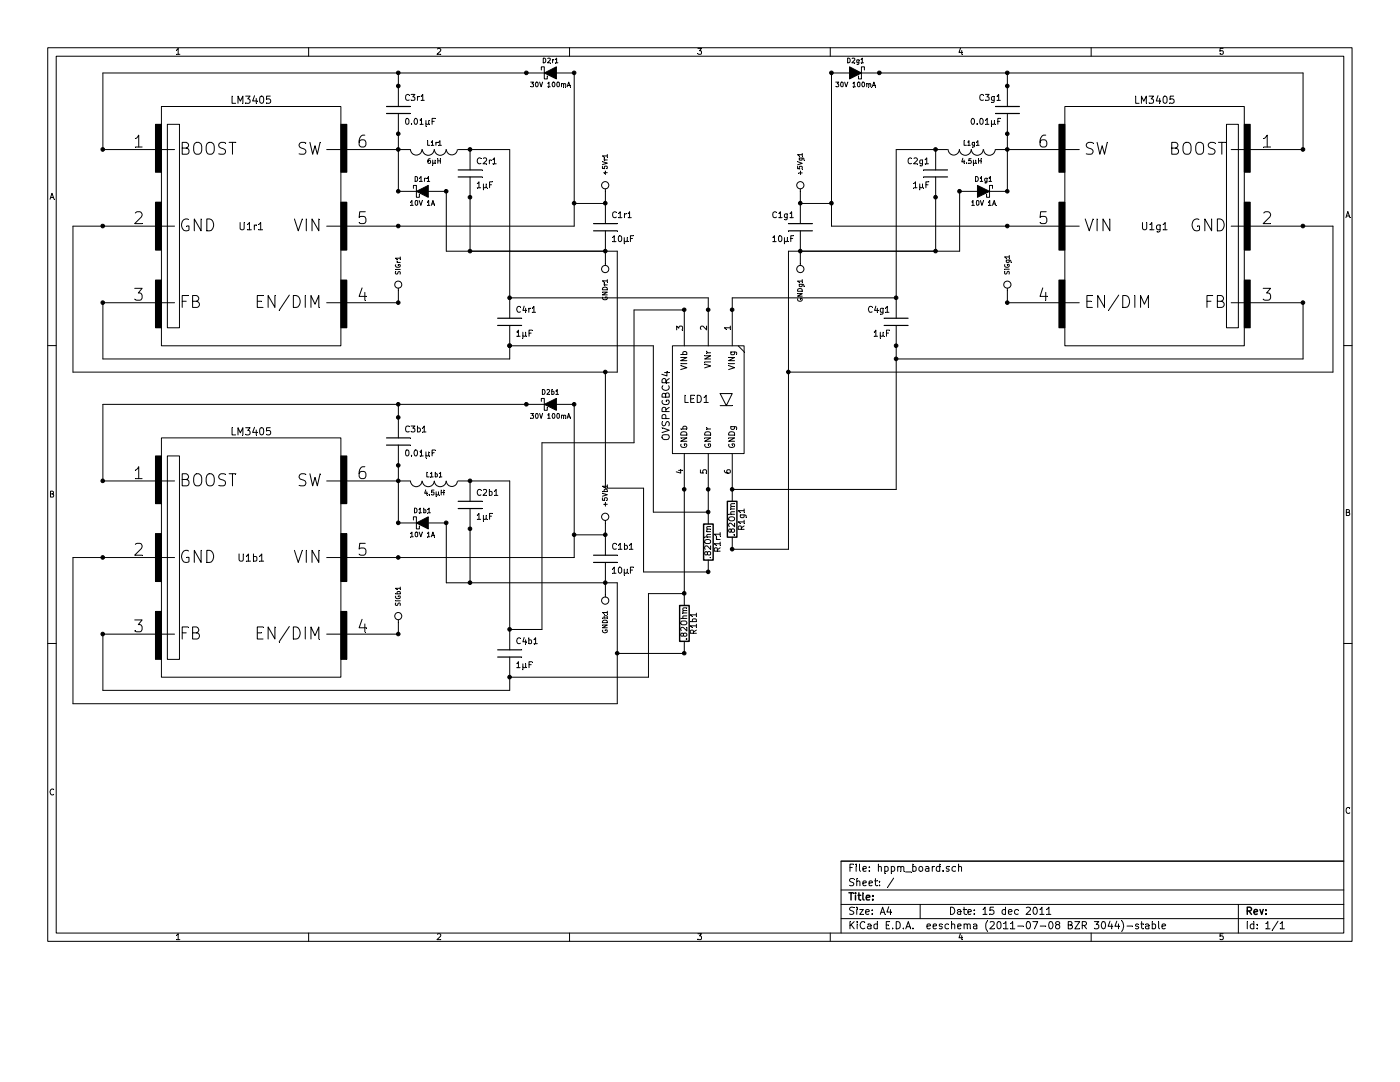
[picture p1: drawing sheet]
EESchema Schematic File Version 2  date 2011-12-15 16:35:17
LIBS:power
LIBS:device
LIBS:transistors
LIBS:conn
LIBS:linear
LIBS:regul
LIBS:74xx
LIBS:cmos4000
LIBS:adc-dac
LIBS:memory
LIBS:xilinx
LIBS:special
LIBS:microcontrollers
LIBS:dsp
LIBS:microchip
LIBS:analog_switches
LIBS:motorola
LIBS:texas
LIBS:intel
LIBS:audio
LIBS:interface
LIBS:digital-audio
LIBS:philips
LIBS:display
LIBS:cypress
LIBS:siliconi
LIBS:opto
LIBS:atmel
LIBS:contrib
LIBS:valves
LIBS:Custom
EELAYER 25  0
EELAYER END
$Descr A4 11700 8267
encoding utf-8
Sheet 1 1
Title ""
Date "15 dec 2011"
Rev ""
Comp ""
Comment1 ""
Comment2 ""
Comment3 ""
Comment4 ""
$EndDescr
$Comp
L OVSPRGBCR4 LED1
U 1 1
P 5920 3340
F 0 "LED1" H 5820 3340 60  0000 C CNN
F 1 "OVSPRGBCR4" V 5570 3290 60  0000 C CNN
	1    5920 3340
	1    0    0    -1  
$EndComp
$Comp
L CONN_1 SIGb1
U 1 1
P 3330 5150
F 0 "SIGb1" H 3410 5150 40  0000 L CNN
F 1 "CONN_1" H 3330 5205 30  0001 C CNN
	1    3330 5150
	0    -1   -1   0   
$EndComp
$Comp
L CONN_1 SIGr1
U 1 1
P 3330 2380
F 0 "SIGr1" H 3410 2380 40  0000 L CNN
F 1 "CONN_1" H 3330 2435 30  0001 C CNN
	1    3330 2380
	0    -1   -1   0   
$EndComp
$Comp
L CONN_1 SIGg1
U 1 1
P 8420 2380
F 0 "SIGg1" H 8500 2380 40  0000 L CNN
F 1 "CONN_1" H 8420 2435 30  0001 C CNN
	1    8420 2380
	0    -1   -1   0   
$EndComp
$Comp
L CONN_1 +5Vb1
U 1 1
P 5060 4320
F 0 "+5Vb1" H 5140 4320 40  0000 L CNN
F 1 "CONN_1" H 5060 4375 30  0001 C CNN
	1    5060 4320
	0    -1   -1   0   
$EndComp
$Comp
L CONN_1 GNDb1
U 1 1
P 5060 5020
F 0 "GNDb1" H 5140 5020 40  0000 L CNN
F 1 "CONN_1" H 5060 5075 30  0001 C CNN
	1    5060 5020
	0    1    1    0   
$EndComp
$Comp
L CONN_1 +5Vr1
U 1 1
P 5060 1550
F 0 "+5Vr1" H 5140 1550 40  0000 L CNN
F 1 "CONN_1" H 5060 1605 30  0001 C CNN
	1    5060 1550
	0    -1   -1   0   
$EndComp
$Comp
L CONN_1 GNDr1
U 1 1
P 5060 2250
F 0 "GNDr1" H 5140 2250 40  0000 L CNN
F 1 "CONN_1" H 5060 2305 30  0001 C CNN
	1    5060 2250
	0    1    1    0   
$EndComp
$Comp
L CONN_1 +5Vg1
U 1 1
P 6690 1550
F 0 "+5Vg1" H 6770 1550 40  0000 L CNN
F 1 "CONN_1" H 6690 1605 30  0001 C CNN
	1    6690 1550
	0    -1   -1   0   
$EndComp
$Comp
L CONN_1 GNDg1
U 1 1
P 6690 2250
F 0 "GNDg1" H 6770 2250 40  0000 L CNN
F 1 "CONN_1" H 6690 2305 30  0001 C CNN
	1    6690 2250
	0    1    1    0   
$EndComp
Connection ~ 5160 5460
Wire Wire Line
	5160 4870 3730 4870
Wire Wire Line
	5160 4870 5160 5880
Wire Wire Line
	5160 5460 5720 5460
Wire Wire Line
	5380 4780 5380 4080
Wire Wire Line
	5380 4780 5920 4780
Connection ~ 7490 3000
Wire Wire Line
	7490 2890 7490 4090
Connection ~ 6590 3110
Wire Wire Line
	6590 4590 6590 2100
Wire Wire Line
	6590 4590 6120 4590
Connection ~ 5060 3110
Wire Wire Line
	5060 3110 5060 4080
Wire Wire Line
	5060 4080 5380 4080
Wire Wire Line
	4530 3700 5300 3700
Wire Wire Line
	5920 4090 5920 4280
Connection ~ 5920 4280
Connection ~ 4260 2890
Connection ~ 5720 4960
Connection ~ 5720 5460
Wire Wire Line
	5420 4960 5720 4960
Wire Wire Line
	5420 4960 5420 5660
Wire Wire Line
	5720 4960 5720 4090
Wire Wire Line
	5420 5660 4260 5660
Wire Wire Line
	4260 1250 4260 2490
Wire Wire Line
	610  3110 5160 3110
Wire Wire Line
	4260 1250 3930 1250
Wire Wire Line
	3730 1600 3730 2100
Wire Wire Line
	3730 2100 5160 2100
Connection ~ 4400 610 
Wire Wire Line
	4400 610  860  610 
Connection ~ 3930 1250
Connection ~ 3330 720 
Connection ~ 3330 1120
Connection ~ 3730 1600
Connection ~ 3330 2530
Connection ~ 860  1890
Connection ~ 860  1250
Connection ~ 3330 1890
Connection ~ 3330 1250
Connection ~ 4800 610 
Connection ~ 4800 1700
Connection ~ 5060 1700
Connection ~ 5060 2100
Wire Wire Line
	860  1890 610  1890
Wire Wire Line
	610  1890 610  3110
Wire Wire Line
	5160 2100 5160 3110
Wire Wire Line
	860  610  860  1250
Connection ~ 3330 610 
Wire Wire Line
	5060 1700 4800 1700
Wire Wire Line
	4800 610  4800 1890
Wire Wire Line
	3330 720  3330 610 
Wire Wire Line
	3330 1600 3330 1120
Connection ~ 3330 1600
Wire Wire Line
	4800 1890 3330 1890
Wire Wire Line
	3930 1650 3930 2100
Wire Wire Line
	3930 2100 5060 2100
Connection ~ 3930 2100
Connection ~ 3930 1650
Wire Wire Line
	860  2530 860  3000
Wire Wire Line
	860  3000 4260 3000
Connection ~ 860  2530
Wire Wire Line
	4260 3000 4260 2890
Connection ~ 4260 2490
Connection ~ 4260 2890
Connection ~ 4260 5660
Connection ~ 4260 5260
Wire Wire Line
	4260 5660 4260 5770
Connection ~ 860  5300
Wire Wire Line
	4260 5770 860  5770
Wire Wire Line
	860  5770 860  5300
Connection ~ 3930 4420
Connection ~ 3930 4870
Wire Wire Line
	3930 4420 3930 4870
Wire Wire Line
	3330 4660 4800 4660
Connection ~ 3330 4370
Wire Wire Line
	3330 4370 3330 3890
Wire Wire Line
	3330 3490 3330 3380
Wire Wire Line
	4800 4660 4800 3380
Wire Wire Line
	4800 4470 5060 4470
Connection ~ 3330 3380
Wire Wire Line
	860  4020 860  3380
Wire Wire Line
	610  4660 610  5880
Wire Wire Line
	610  4660 860  4660
Connection ~ 5060 4870
Connection ~ 5060 4470
Connection ~ 4800 4470
Connection ~ 4800 3380
Connection ~ 3330 4020
Connection ~ 3330 4660
Connection ~ 860  4020
Connection ~ 860  4660
Connection ~ 3330 5300
Connection ~ 3730 4370
Connection ~ 3330 3890
Connection ~ 3330 3490
Connection ~ 3930 4020
Wire Wire Line
	860  3380 4400 3380
Connection ~ 4400 3380
Wire Wire Line
	3730 4870 3730 4370
Wire Wire Line
	3930 4020 4260 4020
Wire Wire Line
	610  5880 5160 5880
Wire Wire Line
	4260 4020 4260 5260
Wire Wire Line
	7490 1250 7490 2490
Wire Wire Line
	6590 3110 11140 3110
Wire Wire Line
	7490 1250 7820 1250
Wire Wire Line
	8020 1600 8020 2100
Wire Wire Line
	8020 2100 6590 2100
Connection ~ 7350 610 
Wire Wire Line
	7350 610  10890 610 
Connection ~ 7820 1250
Connection ~ 8420 720 
Connection ~ 8420 1120
Connection ~ 8020 1600
Connection ~ 8420 2530
Connection ~ 10890 1890
Connection ~ 10890 1250
Connection ~ 8420 1890
Connection ~ 8420 1250
Connection ~ 6950 610 
Connection ~ 6950 1700
Connection ~ 6690 1700
Connection ~ 6690 2100
Wire Wire Line
	10890 1890 11140 1890
Wire Wire Line
	11140 1890 11140 3110
Wire Wire Line
	10890 610  10890 1250
Connection ~ 8420 610 
Wire Wire Line
	6690 1700 6950 1700
Wire Wire Line
	6950 610  6950 1890
Wire Wire Line
	8420 720  8420 610 
Wire Wire Line
	8420 1600 8420 1120
Connection ~ 8420 1600
Wire Wire Line
	6950 1890 8420 1890
Wire Wire Line
	7820 1650 7820 2100
Wire Wire Line
	7820 2100 6690 2100
Connection ~ 7820 2100
Connection ~ 7820 1650
Wire Wire Line
	10890 2530 10890 3000
Wire Wire Line
	10890 3000 7490 3000
Connection ~ 10890 2530
Connection ~ 7490 2490
Connection ~ 7490 2890
Connection ~ 5720 4090
Connection ~ 5920 4090
Connection ~ 6120 4090
Connection ~ 5920 4780
Connection ~ 6120 4590
Wire Wire Line
	4260 5260 4530 5260
Wire Wire Line
	4530 5260 4530 3700
Wire Wire Line
	5300 3700 5300 2590
Connection ~ 6120 2590
Connection ~ 5920 2590
Connection ~ 5720 2590
Wire Wire Line
	4260 2890 5460 2890
Wire Wire Line
	5460 2890 5460 4280
Wire Wire Line
	5460 4280 5920 4280
Wire Wire Line
	5300 2590 5720 2590
Wire Wire Line
	4260 2490 5920 2490
Wire Wire Line
	5920 2490 5920 2590
Wire Wire Line
	7490 4090 6120 4090
Wire Wire Line
	6120 2590 6120 2490
Wire Wire Line
	6120 2490 7490 2490
$Comp
L R R1g1
U 1 1
P 6120 4340
F 0 "R1g1" V 6200 4340 50  0000 C CNN
F 1 ".82Ohm" V 6120 4340 50  0000 C CNN
	1    6120 4340
	1    0    0    -1  
$EndComp
$Comp
L R R1r1
U 1 1
P 5920 4530
F 0 "R1r1" V 6000 4530 50  0000 C CNN
F 1 ".82Ohm" V 5920 4530 50  0000 C CNN
	1    5920 4530
	1    0    0    -1  
$EndComp
$Comp
L R R1b1
U 1 1
P 5720 5210
F 0 "R1b1" V 5800 5210 50  0000 C CNN
F 1 ".82Ohm" V 5720 5210 50  0000 C CNN
	1    5720 5210
	1    0    0    -1  
$EndComp
$Comp
L C C4g1
U 1 1
P 7490 2690
F 0 "C4g1" H 7540 2790 50  0000 L CNN
F 1 "1µF" H 7540 2590 50  0000 L CNN
	1    7490 2690
	-1   0    0    -1  
$EndComp
$Comp
L C C2g1
U 1 1
P 7820 1450
F 0 "C2g1" H 7870 1550 50  0000 L CNN
F 1 "1µF" H 7870 1350 50  0000 L CNN
	1    7820 1450
	-1   0    0    -1  
$EndComp
$Comp
L INDUCTOR L1g1
U 1 1
P 8120 1250
F 0 "L1g1" V 8070 1250 40  0000 C CNN
F 1 "4.5µH" V 8220 1250 40  0000 C CNN
	1    8120 1250
	0    -1   1    0   
$EndComp
$Comp
L DIODESCH D1g1
U 1 1
P 8220 1600
F 0 "D1g1" H 8220 1700 40  0000 C CNN
F 1 "10V 1A" H 8220 1500 40  0000 C CNN
	1    8220 1600
	1    0    0    -1  
$EndComp
$Comp
L C C3g1
U 1 1
P 8420 920
F 0 "C3g1" H 8470 1020 50  0000 L CNN
F 1 "0.01µF" H 8470 820 50  0000 L CNN
	1    8420 920 
	-1   0    0    -1  
$EndComp
$Comp
L DIODESCH D2g1
U 1 1
P 7150 610
F 0 "D2g1" H 7150 710 40  0000 C CNN
F 1 "30V 100mA" H 7150 510 40  0000 C CNN
	1    7150 610 
	1    0    0    -1  
$EndComp
$Comp
L C C1g1
U 1 1
P 6690 1900
F 0 "C1g1" H 6740 2000 50  0000 L CNN
F 1 "10µF" H 6740 1800 50  0000 L CNN
	1    6690 1900
	-1   0    0    -1  
$EndComp
$Comp
L LM3405 U1g1
U 1 1
P 9650 1890
F 0 "U1g1" H 9650 1884 60  0000 C CNN
F 1 "LM3405" H 9650 2940 60  0000 C CNN
	1    9650 1890
	-1   0    0    -1  
$EndComp
$Comp
L LM3405 U1b1
U 1 1
P 2100 4660
F 0 "U1b1" H 2100 4654 60  0000 C CNN
F 1 "LM3405" H 2100 5710 60  0000 C CNN
	1    2100 4660
	1    0    0    -1  
$EndComp
$Comp
L C C1b1
U 1 1
P 5060 4670
F 0 "C1b1" H 5110 4770 50  0000 L CNN
F 1 "10µF" H 5110 4570 50  0000 L CNN
	1    5060 4670
	1    0    0    -1  
$EndComp
$Comp
L DIODESCH D2b1
U 1 1
P 4600 3380
F 0 "D2b1" H 4600 3480 40  0000 C CNN
F 1 "30V 100mA" H 4600 3280 40  0000 C CNN
	1    4600 3380
	-1   0    0    -1  
$EndComp
$Comp
L C C3b1
U 1 1
P 3330 3690
F 0 "C3b1" H 3380 3790 50  0000 L CNN
F 1 "0.01µF" H 3380 3590 50  0000 L CNN
	1    3330 3690
	1    0    0    -1  
$EndComp
$Comp
L DIODESCH D1b1
U 1 1
P 3530 4370
F 0 "D1b1" H 3530 4470 40  0000 C CNN
F 1 "10V 1A" H 3530 4270 40  0000 C CNN
	1    3530 4370
	-1   0    0    -1  
$EndComp
$Comp
L INDUCTOR L1b1
U 1 1
P 3630 4020
F 0 "L1b1" V 3580 4020 40  0000 C CNN
F 1 "4.5µH" V 3730 4020 40  0000 C CNN
	1    3630 4020
	0    1    1    0   
$EndComp
$Comp
L C C2b1
U 1 1
P 3930 4220
F 0 "C2b1" H 3980 4320 50  0000 L CNN
F 1 "1µF" H 3980 4120 50  0000 L CNN
	1    3930 4220
	1    0    0    -1  
$EndComp
$Comp
L C C4b1
U 1 1
P 4260 5460
F 0 "C4b1" H 4310 5560 50  0000 L CNN
F 1 "1µF" H 4310 5360 50  0000 L CNN
	1    4260 5460
	1    0    0    -1  
$EndComp
$Comp
L C C4r1
U 1 1
P 4260 2690
F 0 "C4r1" H 4310 2790 50  0000 L CNN
F 1 "1µF" H 4310 2590 50  0000 L CNN
	1    4260 2690
	1    0    0    -1  
$EndComp
$Comp
L C C2r1
U 1 1
P 3930 1450
F 0 "C2r1" H 3980 1550 50  0000 L CNN
F 1 "1µF" H 3980 1350 50  0000 L CNN
	1    3930 1450
	1    0    0    -1  
$EndComp
$Comp
L INDUCTOR L1r1
U 1 1
P 3630 1250
F 0 "L1r1" V 3580 1250 40  0000 C CNN
F 1 "6µH" V 3730 1250 40  0000 C CNN
	1    3630 1250
	0    1    1    0   
$EndComp
$Comp
L DIODESCH D1r1
U 1 1
P 3530 1600
F 0 "D1r1" H 3530 1700 40  0000 C CNN
F 1 "10V 1A" H 3530 1500 40  0000 C CNN
	1    3530 1600
	-1   0    0    -1  
$EndComp
$Comp
L C C3r1
U 1 1
P 3330 920
F 0 "C3r1" H 3380 1020 50  0000 L CNN
F 1 "0.01µF" H 3380 820 50  0000 L CNN
	1    3330 920 
	1    0    0    -1  
$EndComp
$Comp
L DIODESCH D2r1
U 1 1
P 4600 610
F 0 "D2r1" H 4600 710 40  0000 C CNN
F 1 "30V 100mA" H 4600 510 40  0000 C CNN
	1    4600 610 
	-1   0    0    -1  
$EndComp
$Comp
L C C1r1
U 1 1
P 5060 1900
F 0 "C1r1" H 5110 2000 50  0000 L CNN
F 1 "10µF" H 5110 1800 50  0000 L CNN
	1    5060 1900
	1    0    0    -1  
$EndComp
$Comp
L LM3405 U1r1
U 1 1
P 2100 1890
F 0 "U1r1" H 2100 1884 60  0000 C CNN
F 1 "LM3405" H 2100 2940 60  0000 C CNN
	1    2100 1890
	1    0    0    -1  
$EndComp
$EndSCHEMATC
